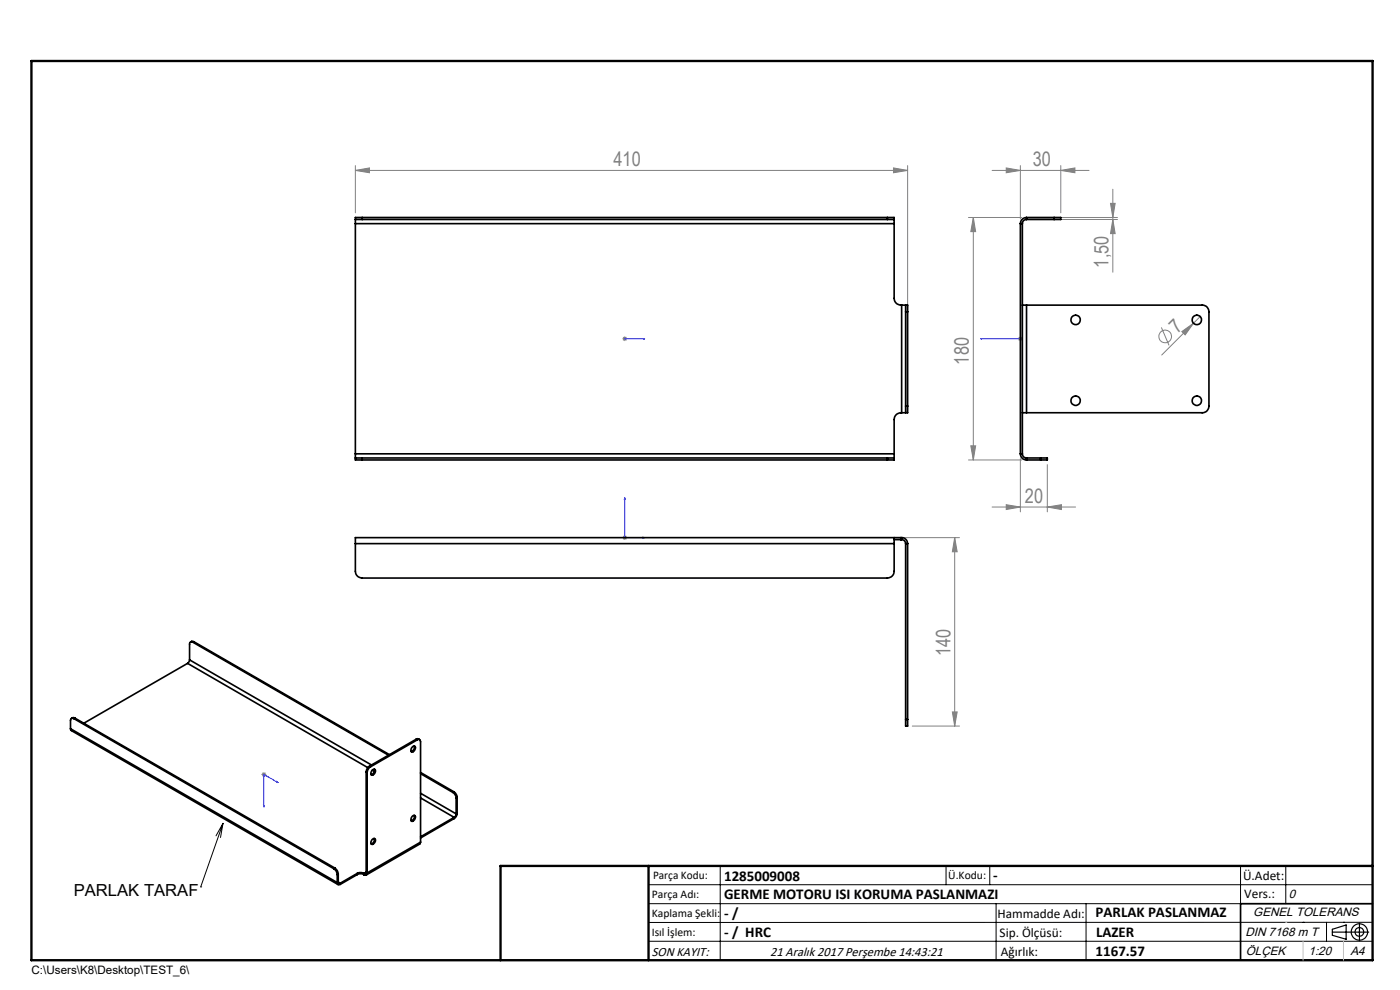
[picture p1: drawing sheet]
<svg xmlns="http://www.w3.org/2000/svg" width="297mm" height="210mm" viewBox="0 0 297 210" stroke-linecap="round" stroke-linejoin="round" font-family="sans-serif">
<g fill="none" stroke="#808080" stroke-width=".21">
<path d="M75.4 36.2l3-.6v1zM75.4 35.1v10M75.4 36.2h117.1M189.5 35.6l3 .6-3 .4zM192.5 35.1v30M210.5 36.2h20.5M213.5 35.6l3 .6-3 .4zM216.5 35.1v11.3M225 36.2l3-.6v1zM225 35.1v10M205.5 46.1h11.2M206.5 46.1l.5 3h-1z"/>
<path d="M206.5 46.1v51.5M224.6 46.6h12.5M224.6 46.1h12.5M235.6 43.1h1l-.5 3zM236.1 46.6l.5 3h-1zM236.1 40.1v17.6M132 71.9h1M132.2 71.5l.7 .7M132.5 71.4v.9M132.9 71.5l-.7 .7M216 71.9h1M216.1 71.5l.7 .7"/>
<path d="M216.5 71.4v.9M216.8 71.5l-.7 .7M246.4 69.5l1.6 3.8M250.7 70.3l2.5-1.7-1.8 2.4zM254.6 67.2l-8.1 8.1M205.5 97.6h11.2M206 94.6h1l-.5 3zM216.5 97.3v11.3M222.2 98.6v10M132 114h1M132.2 113.7l.7 .7M132.5 113.5v1"/>
<path d="M132.9 113.7l-.7 .7M190.7 114h12.9M202.5 114l.6 3h-1.1zM202.5 114v40M210.5 107.6h17.7M213.5 107.1l3 .5-3 .5zM222.2 107.6l3-.5v1zM193.5 154h10.1M202 151h1.1l-.6 3zM55.5 164.3h1M55.6 163.9l.7 .7M56 163.8v1"/>
<path d="M56.3 163.9l-.7 .7"/>
<circle cx="247.2" cy="71.4" r="1.35"/>
</g>
<g fill="none" stroke="#000" stroke-width=".25">
<path d="M282.6 197.7h7.8M282.6 197.1l3-.9v3l-3-.8zM288.4 195.8v3.8M106.2 203.7h185"/>
<circle cx="288.4" cy="197.7" r="1.74"/>
<circle cx="288.4" cy="197.7" r=".93"/>
</g>
<g fill="none" stroke="#00f" stroke-width=".21">
<path d="M132.4 71.9h.2zM132.5 71.9h.1M132.5 71.9h4.3M136.8 71.9h-.5h.5M208 71.9h.4h-.4M208 71.9h8.5M216.4 71.9h.2zM216.5 71.9h.1M132.5 105.5l.1 .5h-.2zM132.5 105.5v8.5h4.3M136.3 113.9l.5 .1-.5 .2zM55.9 170.8l.2 .1-.1 .3z"/>
<path d="M58.7 165.8l.3 .2-.3-.1zM59 166l-3-1.7v6.9"/>
</g>
<g fill="none" stroke="#000" stroke-width=".21">
<path d="M47.3 174.7l-4.7 13.4M47.3 174.7l-.5 3M47.3 174.7l-1.5 2.6M42.6 188.1h.1M137.6 187.7h153.6M137.6 191.7h153.6M137.6 199.7h153.6M152.8 183.7v20M200.7 183.7v4M210 183.7v4M211.3 191.7v12M230.4 191.7v12"/>
<path d="M263.2 183.7v20M272.8 183.7v8M276.4 195.6h.1M281.4 195.6v4.1M285 195.6h.1M291.2 195.6l-153.6 .1"/>
</g>
<path d="M291.2 191.7h-28v12" fill="none" stroke="#000" stroke-width=".35"/>
<path d="M6.7 12.9h284.5v190.8h-284.5zM137.6 183.7v20M291.2 183.7h-185v20" fill="none" stroke="#000" stroke-width=".5"/>
<path d="M276.4 199.7v4M285 199.7v4" fill="none" stroke="#c0c0c0" stroke-width=".21"/>
<path d="M272.8 195.6h.1" fill="none" stroke="#c0c0c0" stroke-width=".25"/>
<g fill="#00f">
<path d="M136.3 71.9h.5zM132.4 71.9h.2z"/>
<path d="M216.4 71.9h.2zM208 71.9h.4z"/>
<path d="M136.3 113.9l.5 .1-.5 .2zM132.5 105.5l.1 .5h-.2z"/>
<path d="M58.7 165.8v.1l.3 .1zM55.9 170.8l.1 .4 .1-.3z"/>
</g>
<g fill="#808080">
<path d="M250.7 70.3l2.5-1.7-1.8 2.4z"/>
<path d="M75.4 36.2l3-.6v1zM189.5 35.6l3 .6-3 .4z"/>
<path d="M236.1 46.6l.5 3h-1zM235.6 43.1h1l-.5 3z"/>
<path d="M202.5 114l.6 3h-1.1zM202 151h1.1l-.6 3z"/>
<path d="M206.5 46.1l.5 3h-1zM206 94.6h1l-.5 3z"/>
<path d="M213.5 35.6l3 .6-3 .4zM225 36.2l3-.6v1zM213.5 107.1l3 .5-3 .5zM222.2 107.6l3-.5v1z"/>
</g>
<g fill="none" stroke="#000" stroke-width=".35">
<path d="M75.4 46.6h1.4M75.4 46.6v.8M75.4 47.4v48.9M75.4 47.4h114.3M76.8 46.1h-1.4v.5M76.8 46.1v.5M76.8 46.1h111.4M76.8 46.6h111.4M188.2 46.1h1.5v.5M188.2 46.6h1.5M188.2 46.1v.5M189.7 46.6v.8"/>
<path d="M189.7 47.4v15.9a1.46 1.46 0 0 0 1.6 1.4M216.5 47.4h.4M216.5 47.4v48.9M216.9 47.4v48.9M217.8 46.1a1.33 1.33 0 0 0-1.3 1.3M217.8 46.6a.85 .85 0 0 0-.9 .8M217.8 46.1h5.8M217.8 46.6h5.8M217.8 46.1v.5M223.6 46.1h1.4v.5h-1.4M223.6 46.1v.5M191.3 64.7h.8"/>
<path d="M191.3 64.7v22.9M192.1 64.7v1.4M192.1 64.7h.4v1.4M192.1 66.1h.4M192.1 66.1v20M192.5 66.1v20M216.9 64.7h.9M217.8 64.7h37.2a1.39 1.39 0 0 1 1.5 1.4v20a1.39 1.39 0 0 1-1.5 1.5h-37.2M217.8 64.7v22.9M75.4 97.1v.5h1.4M75.4 97.1h1.4M75.4 96.3v.8"/>
<path d="M75.4 96.3h114.3M76.8 97.1v.5M76.8 97.6h111.4M76.8 97.1h111.4M188.2 97.1h1.5M188.2 97.1v.5M189.7 97.1v.5h-1.5M189.7 96.3v.8M191.3 87.6h.8M191.3 87.6a1.45 1.45 0 0 0-1.6 1.4v7.3M192.1 86.1v1.5M192.1 86.1h.4"/>
<path d="M192.5 86.1v1.5h-.4M216.5 96.3a1.33 1.33 0 0 0 1.3 1.3M216.5 96.3h.4M216.9 96.3a.85 .85 0 0 0 .9 .8M216.9 87.6h.9M217.8 97.6h3M217.8 97.1h3M217.8 97.1v.5M220.8 97.1h1.4v.5h-1.4M220.8 97.1v.5M75.4 115.3v5.9a1.45 1.45 0 0 0 1.4 1.4h111.4a1.45 1.45 0 0 0 1.5-1.4v-5.9M75.4 115.3h114.3"/>
<path d="M189.7 114v1.3M189.7 114h-114.3v1.3M189.7 114.5h1.4M189.7 114h1.4M191.1 114h.2M191.1 114v.5M191.1 114.5h.2M191.3 114.5a.84 .84 0 0 1 .8 .8M191.3 114a1.26 1.26 0 0 1 1.2 1.3M191.3 114v.5M192.1 115.3v37.3M192.1 115.3h.4"/>
<path d="M192.5 115.3v37.3M40.2 140l-.4 .7M40.2 140l38.6 22.3M40.9 136.2a.44 .44 0 0 0-.5 0 .44 .44 0 0 0-.2 .5v3.3M40.9 136.2l41.5 24M41.1 136.1l-.4-.1-.3 .2M41.1 136.1l-.2 .1M41.1 136.1l41.5 24M15 154.6l.1 .4 56.6 32.6M15 154.6l56.5 32.6M15.7 152.4a.44 .44 0 0 0-.5 0 .44 .44 0 0 0-.2 .5v1.7M15.7 152.4l55.1 31.9"/>
<path d="M15.9 152.3l-.4-.1-.3 .2M15.9 152.3l-.2 .1M15.9 152.3l55.1 31.8M39.8 140.7l-22 12.7M39.8 140.7l38.2 22.1M87.6 158.4l.3-.2a.71 .71 0 0 1 .1 .9 .71 .71 0 0 1-.8 .3v-.5zM87.9 158.2a.92 .92 0 0 1-.7 1.2M88.3 156.8l.2-.1 .5 .2M88.3 156.8l.2 .1M88.3 156.8l-9.9 5.7M88.5 156.9a.42 .42 0 0 1 .5 0 .42 .42 0 0 1 .2 .4v21.3M88.5 156.9l-9.9 5.8"/>
<path d="M192.1 152.6v1.4h.4v-1.4M192.1 152.6h.4M77.7 163.8l.2 .1M77.7 163.8v21.3M77.9 163.9v21.3M78.4 162.5a1.6 1.6 0 0 0-.7 1.3M78.4 162.5l.2 .2M78.6 162.7l-.6 .6-.1 .6M78.9 178.1a.42 .42 0 0 1 .6-.2 .42 .42 0 0 1 .1 .7l-.4 .5-.5-.1v-.3zM78.9 163.4l.5-.2a.72 .72 0 0 1 .1 .8 .72 .72 0 0 1-.8 .4v-.6zM79 163.4l.4 .2M79.4 163.2a1 1 0 0 1-.7 1.1"/>
<path d="M79.4 177.9a.94 .94 0 0 1-.7 1.1M87.4 173.2l.5-.2a.73 .73 0 0 1 .2 .7 .73 .73 0 0 1-.6 .5l-.3-.2zM87.9 173a.87 .87 0 0 1-.7 1.1M89.2 178.6l-.2 .5-11.3 6.5M89.2 178.6l-11.3 6.6M89.2 169.3l7.1 4.1M89.2 168.3l7.6 4.3M89.2 164.1l6.9 4M89.2 163.9l7.1 4M96.1 168.1l.6 .7 .1 .5M96.3 167.9a1.6 1.6 0 0 1 .7 1.3M96.3 167.9l-.2 .2"/>
<path d="M96.3 173.4l-7.1 4.1M96.3 173.6l-7.1 4.2M96.3 173.4v.2M96.8 172.6l-.1 .5-.4 .3M96.8 169.3v3.3M97 172.5l-.2 .6-.5 .5M97 169.2l-.2 .1M97 172.5l-.2 .1M97 169.2v3.3M70.8 184.3a1.6 1.6 0 0 1 .7 1.2M71 184.1a1.6 1.6 0 0 1 .8 1.3M71 184.1l-.2 .2"/>
<path d="M71.5 187.2a.39 .39 0 0 0 .2 .4 .39 .39 0 0 0 .5 0M71.5 185.5v1.7M71.8 187.1a.25 .25 0 0 0 .1 .3 .25 .25 0 0 0 .3 0M71.8 185.4l-.3 .1M71.8 187.1l-.3 .1M71.8 185.4v1.7M71.8 187.1l.4 .3M72.2 187.4v.2M75.8 185.3a1.5 1.5 0 0 1 1.4 0M75.8 185.5a1.5 1.5 0 0 1 1.4 0M75.8 185.3l-3.6 2.1M75.8 185.3v.2"/>
<path d="M75.8 185.5l-3.6 2.1M77.2 185.3h.1M77.2 185.3v.2M77.2 185.5l.1 .1M77.3 185.3v.3M77.7 185.1a.26 .26 0 0 1-.1 .2 .26 .26 0 0 1-.3 0M77.7 185.1l.2 .1M77.7 185.1l-.4 .2M77.9 185.2a.39 .39 0 0 1-.2 .4 .39 .39 0 0 1-.4 0"/>
<circle cx="228.2" cy="67.8" r="1.01"/>
<circle cx="253.9" cy="67.8" r="1.01"/>
<circle cx="228.2" cy="85" r="1.01"/>
<circle cx="253.9" cy="85" r="1.01"/>
</g>
<g font-size="4.2" fill="#808080">
<text x="130.2" y="35.2">410</text>
<text x="219.1" y="35.2">30</text>
<text x="235.1" y="56.7" transform="rotate(-90 235.1 56.7)">1,50</text>
<text x="249.8" y="70.8" transform="rotate(-45 249.8 70.8)">7</text>
<text x="205.5" y="77.3" transform="rotate(-90 205.5 77.3)">180</text>
<text x="217.4" y="106.6">20</text>
<text x="201.6" y="139.1" transform="rotate(-90 201.6 139.1)">140</text>
</g>
<text font-size="3.5" x="15.7" y="190">PARLAK TARAF</text>
<g font-size="3.2">
<text x="153.6" y="186.8">1285009008</text>
<text x="153.6" y="190.8">GERME MOTORU ISI KORUMA PASLANMAZI</text>
<text x="210.7" y="186.6">-</text>
<text x="153.6" y="194.8">- /</text>
<text x="232.4" y="194.5">PARLAK PASLANMAZ</text>
<text x="153.6" y="198.8">- / HRC</text>
<text x="232.4" y="202.8">1167.57</text>
<text x="232.5" y="198.8">LAZER</text>
</g>
<g font-size="2.8">
<text x="263.7" y="186.7">Ü.Adet:</text>
<text x="263.9" y="190.5">Vers.:</text>
<text x="211.6" y="194.8">Hammadde Adı:</text>
<text x="138.3" y="202.8">SON KAYIT:</text>
<text x="163.4" y="202.8">21 Aralık 2017 Perşembe 14:43:21</text>
<text x="212.1" y="198.7">Sip. Ölçüsü:</text>
<text x="212.3" y="202.7">Ağırlık:</text>
</g>
<g font-size="2.6">
<text x="273.4" y="190.4">0</text>
<text x="265.9" y="194.4">GENEL TOLERANS</text>
<text x="264.2" y="198.5">DIN 7168 m T</text>
<text x="264.3" y="202.6">ÖLÇEK</text>
<text x="277.6" y="202.6">1:20</text>
<text x="286.5" y="202.6">A4</text>
</g>
<g font-size="2.5">
<text x="138.3" y="190.5">Parça Adı:</text>
<text x="138.5" y="186.5">Parça Kodu:</text>
<text x="201.2" y="186.5">Ü.Kodu:</text>
<text x="138.3" y="194.5">Kaplama Şekli:</text>
<text x="138.3" y="198.6">Isıl İşlem:</text>
<text x="6.7" y="206.7">C:\Users\K8\Desktop\TEST_6\</text>
</g>
</svg>
